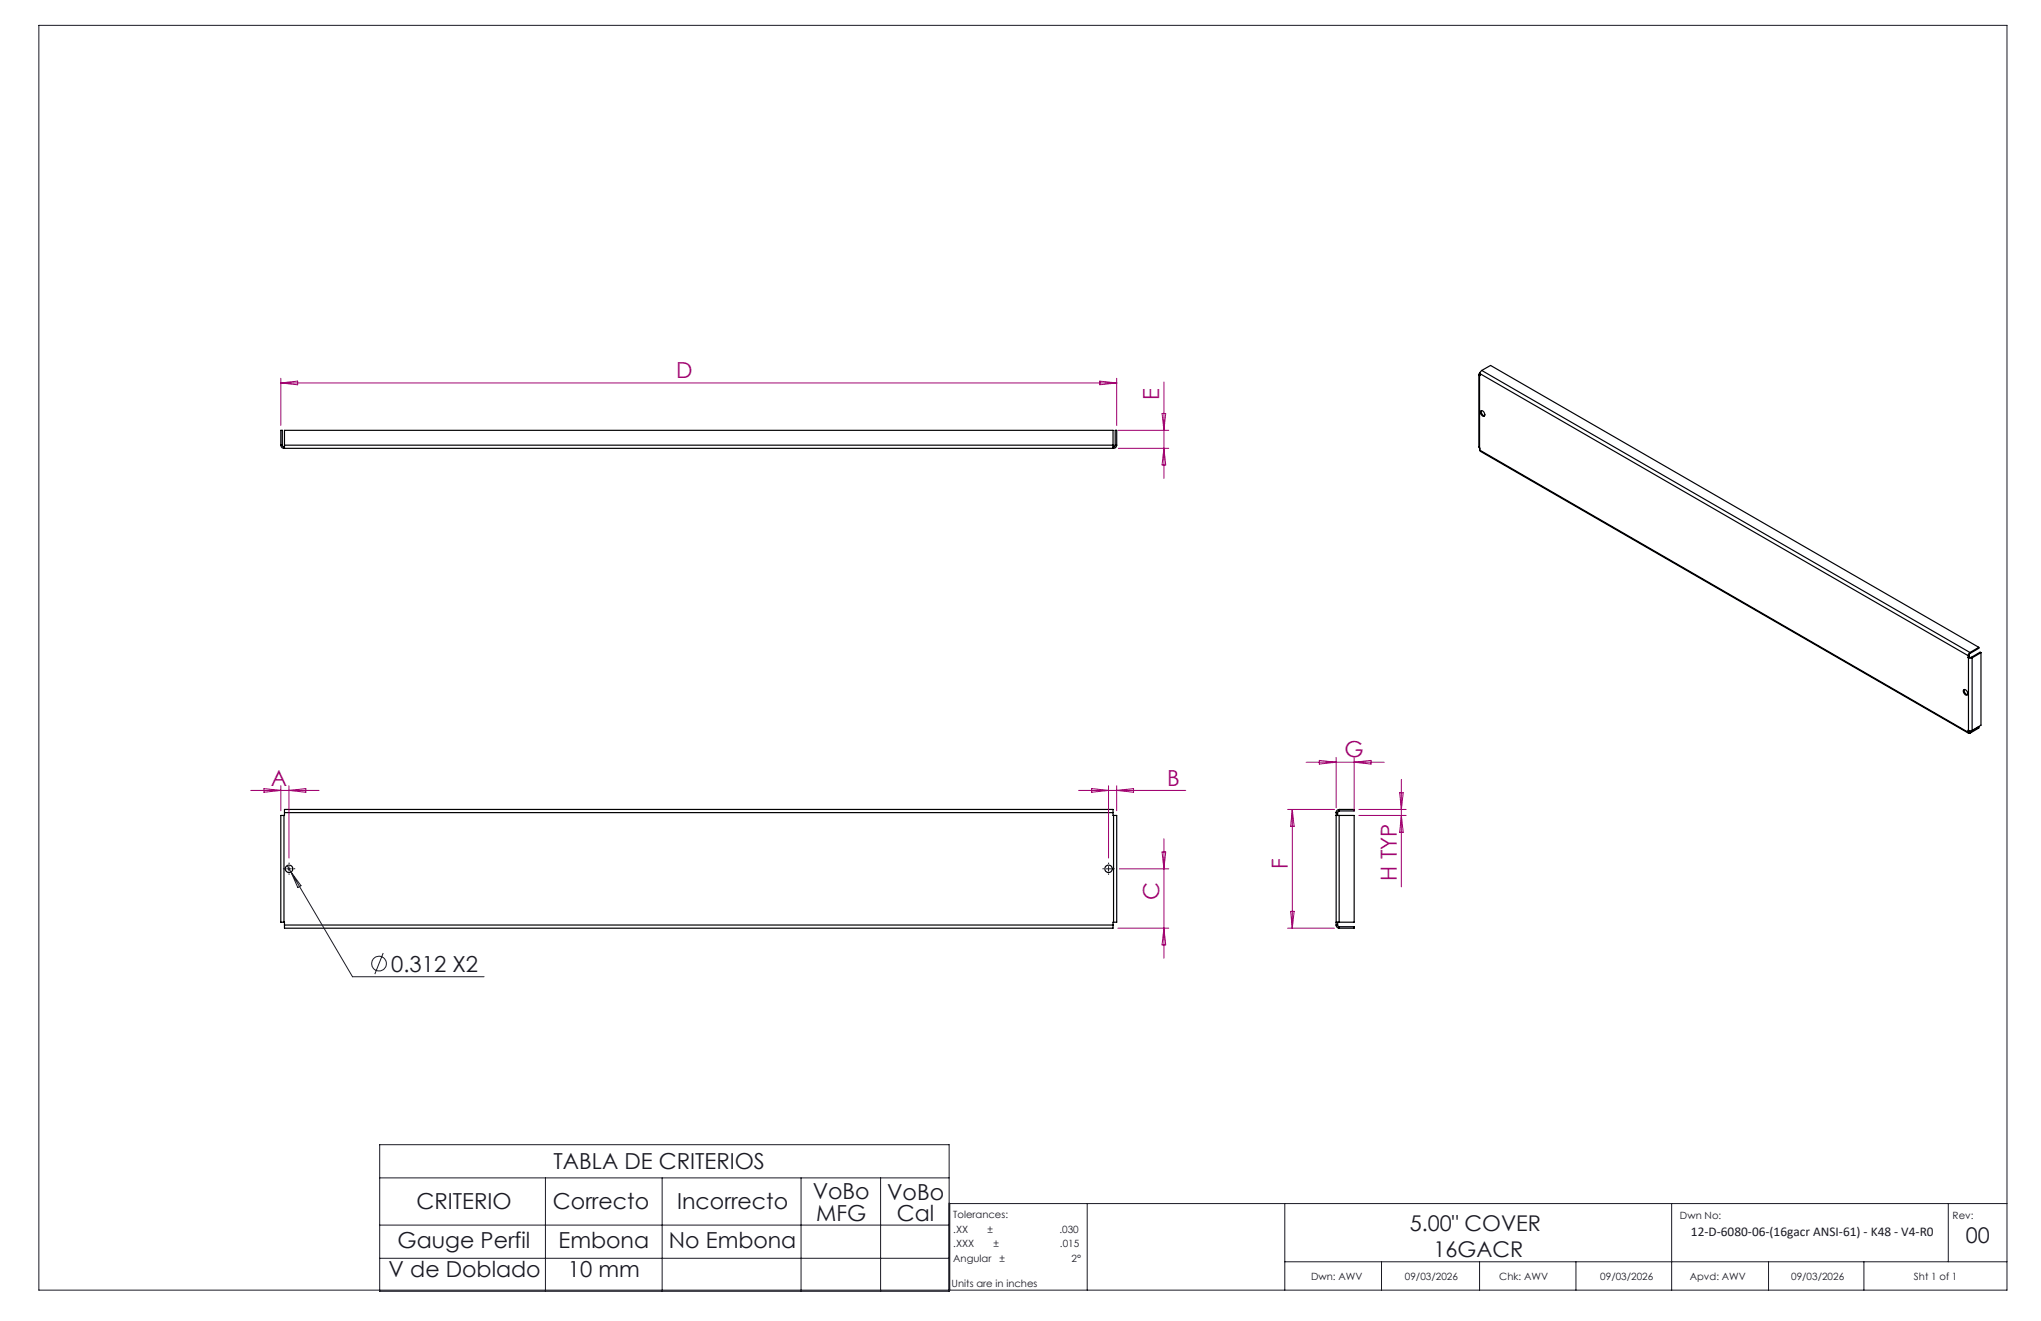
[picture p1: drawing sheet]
<svg xmlns="http://www.w3.org/2000/svg" width="432mm" height="279mm" viewBox="0 0 432 279" stroke-linecap="round" stroke-linejoin="round" font-family="sans-serif">
<g fill="none" stroke="#191924" stroke-width=".21">
<path d="M8.2 5.4h416.4v267.5h-416.4zM60.6 183.8h1M60.7 183.1l.9 1.3M61.1 183.3v1M61.6 184.4l13 22.2h27.8M61.6 184.4l2.1 2.9-.7 .4zM234 183.8h1M234.5 183.3v1M81.1 201.6l-1.8 4.4M80.3 242.1h120.5v31h-120.5zM80.3 249.1h120.5M80.3 259.1h120.5"/>
<path d="M115.4 249.1v24M140.1 249.1v24M169.5 249.1v24M186.3 249.1v24M230 254.6v18.3M271.8 254.6v18.3M353.7 254.6v18.3M412.2 254.6v12.3M424.6 254.6h-223.7v18.3M80.3 266.1h120.5M271.8 266.9h152.8M292.3 266.9v6"/>
<path d="M313 266.9v6M333.4 266.9v6M374.2 266.9v6M394.3 266.9v6"/>
<circle cx="80.2" cy="203.8" r="1.56"/>
</g>
<g fill="none" stroke="#000" stroke-width=".25">
<path d="M312.9 79.2v15.4l.1 .2M313 79l-.1 .1 .1 .3M313 79.4v15.4M313 79h.1M313.1 79l103.3 59.7M313.1 79l-.1 .4M313.1 79.4h-.1M313.1 78.9l-.1 .1M313.5 78.4l-.4 .6M313.5 78.4l103.3 59.6M313.5 78.4l1.8-1.1 103.3 59.6M59.4 94.2a.73 .73 0 0 0 .7 .6"/>
<path d="M59.4 94.2v-3.2h.3v3.2M59.4 94.2h.3M59.7 94.2l.1 .2 .3 .1M60.1 94.5v.3M60.1 94.8h175.5M60.1 94.5h.1M60.2 94.2v.6M60.2 94.2v-3.2h175.3v3.2M60.2 94.2h175.3M235.5 94.2v.6M235.5 94.5h.1M235.6 94.5v.3"/>
<path d="M235.9 94.2v.2l-.3 .1M235.9 94.2v-3.2h.4v3.2M235.9 94.2h.4M236.3 94.2a.73 .73 0 0 1-.7 .6M313 94.8l.1 .4M313.1 95.2l.1 .3 103.3 59.6M313.1 95.2l103.3 59.7M313.2 87a.7 .7 0 0 1 .8 .2 .7 .7 0 0 1 0 .9 .9 .9 0 0 1-.8-1.1zM313.4 86.9a.86 .86 0 0 0 .7 1M416.4 138.7v.4M416.4 139.1h.1M416.5 139.1h.7"/>
<path d="M416.5 139.1v15.4M416.6 138.6l-.2 .1M416.6 139l-.2 .1M416.6 138.6v.4M416.6 139h.1M416.6 139h.5M416.6 139l-.1 .1M416.8 138l-.4 .7M416.8 138.2l-.2 .4M416.8 138v.2M417.1 139l.1 .1M417.2 139.1v15.4"/>
<path d="M418.6 136.9v.2l-1.8 1.1M418.6 136.9l-1.8 1.1M419.1 138l-1.9 1.1M419.1 138v15.4l-1.9 1.1M419.1 138l-.2-.1-1.8 1.1M415.4 145.9a.68 .68 0 0 1 .7 .3 .68 .68 0 0 1 0 .8 .84 .84 0 0 1-.7-1.1zM415.6 145.8a.86 .86 0 0 0 .6 1.1M416.4 154.9l.1 .2h.3M416.5 154.5h.7M416.5 154.5l-.1 .4M416.6 154.8l.2 .1M416.6 154.5v.3"/>
<path d="M416.6 154.8l-.2 .1M416.8 154.9v.2M418.5 153.7l.1 .1M418.6 153.8v.2l-1.8 1.1M418.6 153.8l-1.8 1.1M60.1 172.5h-.7v22.6h.7M60.1 172.5v22.6M60.2 171.9v-.7h175.3v.7M60.2 171.9h175.3M60.2 171.9l-.1 .6M235.5 171.9l.1 .6M235.6 172.5h.7v22.6h-.7"/>
<path d="M235.6 172.5v22.6M282.7 172.5h.6M282.7 171.9h.3M282.7 171.9v23.8M283 171.9v.6M283.3 171.2a.66 .66 0 0 0-.6 .7M283.3 171.5l-.3 .2v.2M283.3 171.2h3.2v.3h-3.2M283.3 172.5h3.2v22.6h-3.2M283.3 171.2v.3M283.3 172.5v22.6M60.1 195.1l.1 .6"/>
<path d="M60.2 195.7v.6h175.3v-.6M60.2 195.7h175.3M235.6 195.1l-.1 .6M282.7 195.1h.6M282.7 195.7a.66 .66 0 0 0 .6 .6M282.7 195.7h.3M283 195.7v.2l.3 .1M283 195.1v.6M283.3 196h3.2v.3h-3.2M283.3 196v.3"/>
<circle cx="61.2" cy="183.8" r=".79"/>
<circle cx="234.5" cy="183.8" r=".78"/>
</g>
<path d="M60.2 183.7h-.3M61.2 182.7v-.2M61.2 184.7v.3M62.2 183.7h.3M233.5 183.7h-.3M234.5 182.7v-.2M234.5 184.7v.3M235.5 183.7h.3" fill="none" stroke="#191924" stroke-width=".21" stroke-dasharray="15.2 1.3 1.3 1.3" stroke-linecap="butt"/>
<g fill="none" stroke="#a0006e" stroke-width=".21">
<path d="M59.4 80v10M59.4 81h176.9M59.4 81l3.6-.4v.8zM232.7 80.6l3.6 .4-3.6 .4zM236.3 80v10M236.5 91h10.8M236.6 94.8h10.7M245.9 87.5h.7l-.4 3.5zM246.2 80.8v20.4M246.2 94.8l.4 3.6h-.7zM53.1 167.2h14.4M55.8 166.8l3.6 .4-3.6 .4z"/>
<path d="M59.4 166.2v5.3M61.1 166.2v15.3M61.1 167.2l3.6-.4v.8zM228.2 167.2h22.7M231 166.8l3.5 .4-3.5 .4zM234.5 166.2v15.3M236.3 166.2v5.3M236.3 167.2l3.5-.4v.8zM246.2 177.4v25.3M272.4 171.2h9.9M273.4 171.2v25.1M273.4 171.2l.4 3.6h-.8z"/>
<path d="M276.3 161.2h16.5M279.1 160.8l3.6 .4-3.6 .4zM282.7 160.2v10.7M286.5 160.2v11.3M286.5 161.2l3.6-.4v.8zM287.5 171.2h10M287.5 172.5h10M296.1 167.7h.8l-.4 3.5zM296.5 164.9v22.7M296.5 172.5l.4 3.5h-.8zM236.5 196.3h10.8M236.8 183.8h10.5"/>
<path d="M245.9 180.2h.7l-.4 3.6zM246.2 196.3l.4 3.5h-.7zM272.4 196.3h9.9M273 192.8h.8l-.4 3.5z"/>
</g>
<g font-size="4.7" fill="#a0006e">
<text x="143.1" y="80">D</text>
<text x="245.3" y="84.6" transform="rotate(-90 245.3 84.6)">E</text>
<text x="284.5" y="160.2">G</text>
<text x="57.3" y="166.1">A</text>
<text x="246.9" y="166.1">B</text>
<text x="272.4" y="183.8" transform="rotate(-90 272.4 183.8)">F</text>
<text x="245.3" y="190.4" transform="rotate(-90 245.3 190.4)">C</text>
<text x="295.5" y="186.3" transform="rotate(-90 295.5 186.3)">H TYP</text>
</g>
<g font-size="4.7" fill="#191924">
<text x="82.8" y="205.5">0.312 X2</text>
<text x="117.1" y="247.2">TABLA DE CRITERIOS</text>
<text x="88.1" y="255.8">CRITERIO</text>
<text x="117" y="255.8">Correcto</text>
<text x="143.3" y="255.8">Incorrecto</text>
<text x="171.9" y="253.6">VoBo</text>
<text x="187.7" y="253.7">VoBo</text>
<text x="84.1" y="263.9">Gauge Perfil</text>
<text x="118.2" y="263.9">Embona</text>
<text x="141.5" y="263.9">No Embona</text>
<text x="172.7" y="258.2">MFG</text>
<text x="189.8" y="258.3">Cal</text>
<text x="82.2" y="270.1">V de Doblado</text>
<text x="120.2" y="270.1">10 mm</text>
</g>
<g font-size="4.6" fill="#191924">
<text x="298.3" y="260.3">5.00&quot; COVER</text>
<text x="415.9" y="263">00</text>
<text x="303.3" y="265.9">16GACR</text>
</g>
<text font-size="2.8" fill="#191924" x="357.8" y="261.5">12-D-6080-06-(16gacr ANSI-61) - K48 - V4-R0</text>
<g font-size="2.1" fill="#191924">
<text x="201.7" y="257.6">Tolerances:</text>
<text x="355.4" y="257.8">Dwn No:</text>
<text x="413.1" y="257.8">Rev:</text>
<text x="201.7" y="260.7">.XX</text>
<text x="201.7" y="263.9">.XXX</text>
<text x="208.9" y="260.7">±</text>
<text x="210.2" y="263.9">±</text>
<text x="224.1" y="260.7">.030</text>
<text x="224.3" y="263.9">.015</text>
<text x="201.7" y="267">Angular</text>
<text x="211.5" y="267">±</text>
<text x="226.7" y="267">2°</text>
<text x="201.3" y="272.3">Units are in inches</text>
<text x="277.4" y="270.7">Dwn: AWV</text>
<text x="297.2" y="270.7">09/03/2026</text>
<text x="317.2" y="270.7">Chk: AWV</text>
<text x="338.6" y="270.7">09/03/2026</text>
<text x="357.5" y="270.7">Apvd: AWV</text>
<text x="378.9" y="270.7">09/03/2026</text>
<text x="404.9" y="270.7">Sht 1 of 1</text>
</g>
</svg>
